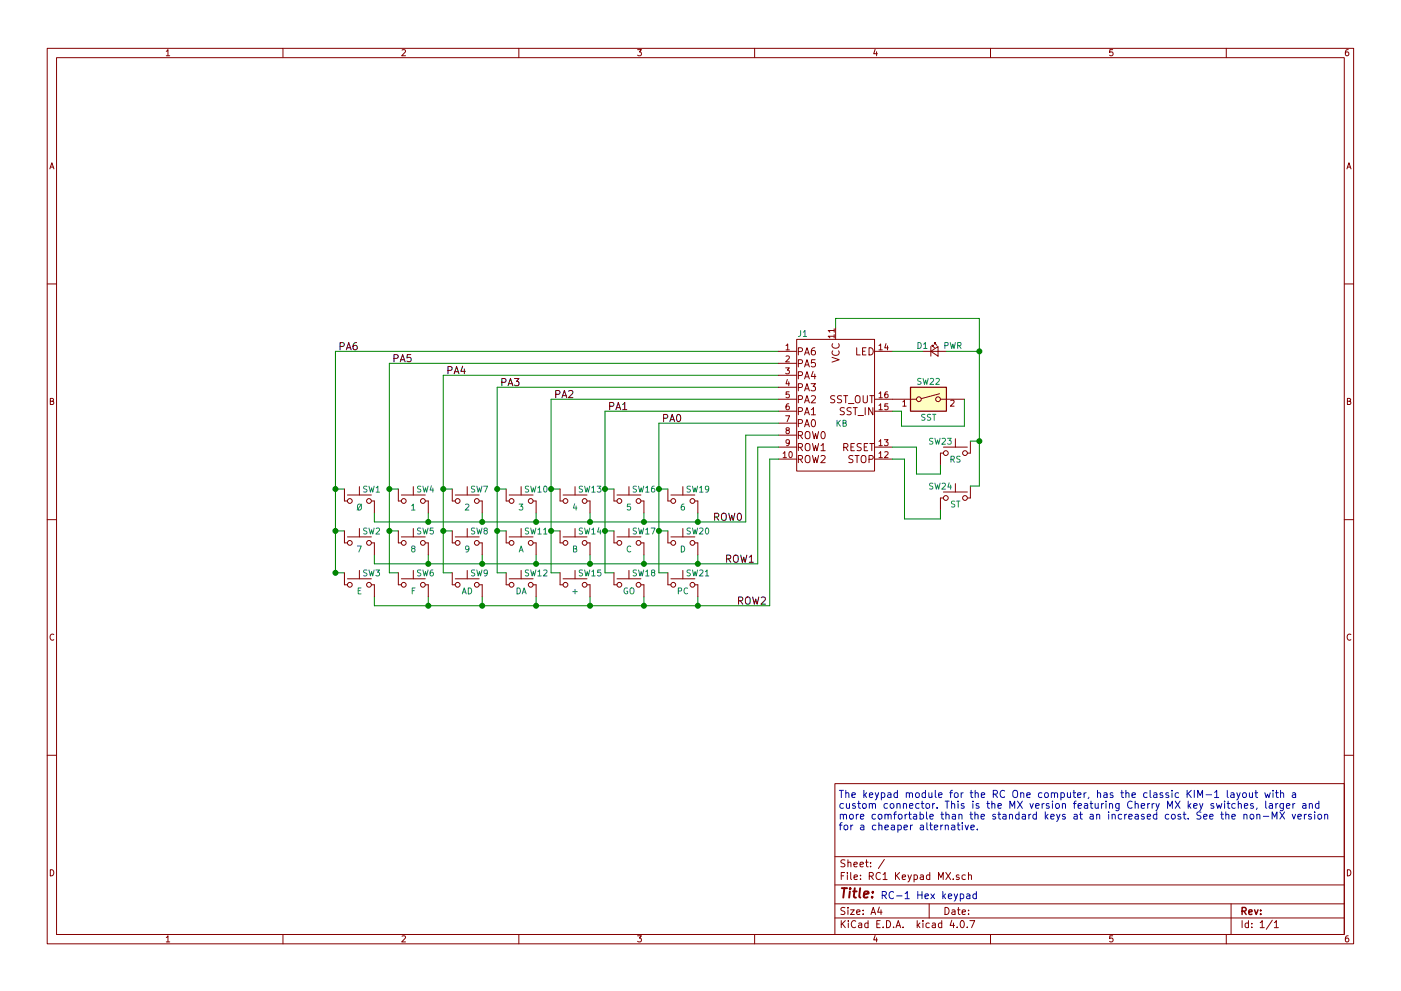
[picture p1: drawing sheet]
EESchema Schematic File Version 2
LIBS:power
LIBS:device
LIBS:switches
LIBS:relays
LIBS:motors
LIBS:transistors
LIBS:conn
LIBS:linear
LIBS:regul
LIBS:74xx
LIBS:cmos4000
LIBS:adc-dac
LIBS:memory
LIBS:xilinx
LIBS:microcontrollers
LIBS:dsp
LIBS:microchip
LIBS:analog_switches
LIBS:motorola
LIBS:texas
LIBS:intel
LIBS:audio
LIBS:interface
LIBS:digital-audio
LIBS:philips
LIBS:display
LIBS:cypress
LIBS:siliconi
LIBS:opto
LIBS:atmel
LIBS:contrib
LIBS:valves
LIBS:sw_keyboard
LIBS:rc1_keypad_port
LIBS:RC1 Keypad MX-cache
EELAYER 25 0
EELAYER END
$Descr A4 11693 8268
encoding utf-8
Sheet 1 1
Title ""
Date ""
Rev ""
Comp ""
Comment1 ""
Comment2 ""
Comment3 ""
Comment4 ""
$EndDescr
$Comp
L SW_Keyboard SW16
U 1 1
P 5250 4175
F 0 "SW16" H 5275 4275 50  0000 L CNN
F 1 "5" H 5250 4125 50  0000 C CNN
F 2 "Button_Switch_Keyboard:SW_Cherry_MX_1.00u_PCB" H 5250 4375 50  0001 C CNN
F 3 "" H 5250 4375 50  0001 C CNN
	1    5250 4175
	1    0    0    -1  
$EndComp
Wire Wire Line
	3125 4275 3125 4350
Wire Wire Line
	2875 4075 2800 4075
Wire Wire Line
	2800 2925 2800 4775
Connection ~ 2800 4075
Wire Wire Line
	2875 4425 2800 4425
Connection ~ 2800 4425
Wire Wire Line
	3125 4625 3125 4700
$Comp
L SW_Keyboard SW10
U 1 1
P 4350 4175
F 0 "SW10" H 4375 4275 50  0000 L CNN
F 1 "3" H 4350 4125 50  0000 C CNN
F 2 "Button_Switch_Keyboard:SW_Cherry_MX_1.00u_PCB" H 4350 4375 50  0001 C CNN
F 3 "" H 4350 4375 50  0001 C CNN
	1    4350 4175
	1    0    0    -1  
$EndComp
Wire Wire Line
	3125 4975 3125 5050
$Comp
L SW_Keyboard SW7
U 1 1
P 3900 4175
F 0 "SW7" H 3925 4275 50  0000 L CNN
F 1 "2" H 3900 4125 50  0000 C CNN
F 2 "Button_Switch_Keyboard:SW_Cherry_MX_1.00u_PCB" H 3900 4375 50  0001 C CNN
F 3 "" H 3900 4375 50  0001 C CNN
	1    3900 4175
	1    0    0    -1  
$EndComp
Wire Wire Line
	2800 4775 2875 4775
Connection ~ 2800 4775
$Comp
L SW_Keyboard SW4
U 1 1
P 3450 4175
F 0 "SW4" H 3475 4275 50  0000 L CNN
F 1 "1" H 3450 4125 50  0000 C CNN
F 2 "Button_Switch_Keyboard:SW_Cherry_MX_1.00u_PCB" H 3450 4375 50  0001 C CNN
F 3 "" H 3450 4375 50  0001 C CNN
	1    3450 4175
	1    0    0    -1  
$EndComp
$Comp
L SW_Keyboard SW12
U 1 1
P 4350 4875
F 0 "SW12" H 4375 4975 50  0000 L CNN
F 1 "DA" H 4350 4825 50  0000 C CNN
F 2 "Button_Switch_Keyboard:SW_Cherry_MX_1.00u_PCB" H 4350 5075 50  0001 C CNN
F 3 "" H 4350 5075 50  0001 C CNN
	1    4350 4875
	1    0    0    -1  
$EndComp
Wire Wire Line
	3575 4275 3575 4350
Wire Wire Line
	3325 4075 3250 4075
Wire Wire Line
	3250 3025 3250 4775
Connection ~ 3250 4075
Wire Wire Line
	3325 4425 3250 4425
Connection ~ 3250 4425
Wire Wire Line
	3575 4625 3575 4700
$Comp
L SW_Keyboard SW3
U 1 1
P 3000 4875
F 0 "SW3" H 3025 4975 50  0000 L CNN
F 1 "E" H 3000 4825 50  0000 C CNN
F 2 "Button_Switch_Keyboard:SW_Cherry_MX_1.00u_PCB" H 3000 5075 50  0001 C CNN
F 3 "" H 3000 5075 50  0001 C CNN
	1    3000 4875
	1    0    0    -1  
$EndComp
Wire Wire Line
	3575 4975 3575 5050
Wire Wire Line
	3250 4775 3325 4775
$Comp
L SW_Keyboard SW6
U 1 1
P 3450 4875
F 0 "SW6" H 3475 4975 50  0000 L CNN
F 1 "F" H 3450 4825 50  0000 C CNN
F 2 "Button_Switch_Keyboard:SW_Cherry_MX_1.00u_PCB" H 3450 5075 50  0001 C CNN
F 3 "" H 3450 5075 50  0001 C CNN
	1    3450 4875
	1    0    0    -1  
$EndComp
Wire Wire Line
	4025 4350 4025 4275
Wire Wire Line
	3775 4075 3700 4075
Wire Wire Line
	3700 3125 3700 4775
Connection ~ 3700 4075
Wire Wire Line
	3775 4425 3700 4425
Connection ~ 3700 4425
Wire Wire Line
	4025 4700 4025 4625
$Comp
L SW_Keyboard SW20
U 1 1
P 5700 4525
F 0 "SW20" H 5725 4625 50  0000 L CNN
F 1 "D" H 5700 4475 50  0000 C CNN
F 2 "Button_Switch_Keyboard:SW_Cherry_MX_1.00u_PCB" H 5700 4725 50  0001 C CNN
F 3 "" H 5700 4725 50  0001 C CNN
	1    5700 4525
	1    0    0    -1  
$EndComp
Wire Wire Line
	4025 5050 4025 4975
Wire Wire Line
	3700 4775 3775 4775
$Comp
L SW_Keyboard SW11
U 1 1
P 4350 4525
F 0 "SW11" H 4375 4625 50  0000 L CNN
F 1 "A" H 4350 4475 50  0000 C CNN
F 2 "Button_Switch_Keyboard:SW_Cherry_MX_1.00u_PCB" H 4350 4725 50  0001 C CNN
F 3 "" H 4350 4725 50  0001 C CNN
	1    4350 4525
	1    0    0    -1  
$EndComp
$Comp
L SW_Keyboard SW19
U 1 1
P 5700 4175
F 0 "SW19" H 5725 4275 50  0000 L CNN
F 1 "6" H 5700 4125 50  0000 C CNN
F 2 "Button_Switch_Keyboard:SW_Cherry_MX_1.00u_PCB" H 5700 4375 50  0001 C CNN
F 3 "" H 5700 4375 50  0001 C CNN
	1    5700 4175
	1    0    0    -1  
$EndComp
$Comp
L SW_Keyboard SW2
U 1 1
P 3000 4525
F 0 "SW2" H 3025 4625 50  0000 L CNN
F 1 "7" H 3000 4475 50  0000 C CNN
F 2 "Button_Switch_Keyboard:SW_Cherry_MX_1.00u_PCB" H 3000 4725 50  0001 C CNN
F 3 "" H 3000 4725 50  0001 C CNN
	1    3000 4525
	1    0    0    -1  
$EndComp
Wire Wire Line
	4475 4350 4475 4275
Wire Wire Line
	4225 4075 4150 4075
Wire Wire Line
	4150 3225 4150 4775
Connection ~ 4150 4075
Wire Wire Line
	4225 4425 4150 4425
Connection ~ 4150 4425
Wire Wire Line
	4475 4700 4475 4625
$Comp
L SW_Keyboard SW5
U 1 1
P 3450 4525
F 0 "SW5" H 3475 4625 50  0000 L CNN
F 1 "8" H 3450 4475 50  0000 C CNN
F 2 "Button_Switch_Keyboard:SW_Cherry_MX_1.00u_PCB" H 3450 4725 50  0001 C CNN
F 3 "" H 3450 4725 50  0001 C CNN
	1    3450 4525
	1    0    0    -1  
$EndComp
Wire Wire Line
	4475 5050 4475 4975
$Comp
L SW_Keyboard SW8
U 1 1
P 3900 4525
F 0 "SW8" H 3925 4625 50  0000 L CNN
F 1 "9" H 3900 4475 50  0000 C CNN
F 2 "Button_Switch_Keyboard:SW_Cherry_MX_1.00u_PCB" H 3900 4725 50  0001 C CNN
F 3 "" H 3900 4725 50  0001 C CNN
	1    3900 4525
	1    0    0    -1  
$EndComp
Wire Wire Line
	4150 4775 4225 4775
$Comp
L SW_Keyboard SW1
U 1 1
P 3000 4175
F 0 "SW1" H 3025 4275 50  0000 L CNN
F 1 "Ø" H 3000 4125 50  0000 C CNN
F 2 "Button_Switch_Keyboard:SW_Cherry_MX_1.00u_PCB" H 3000 4375 50  0001 C CNN
F 3 "" H 3000 4375 50  0001 C CNN
	1    3000 4175
	1    0    0    -1  
$EndComp
$Comp
L SW_Keyboard SW9
U 1 1
P 3900 4875
F 0 "SW9" H 3925 4975 50  0000 L CNN
F 1 "AD" H 3900 4825 50  0000 C CNN
F 2 "Button_Switch_Keyboard:SW_Cherry_MX_1.00u_PCB" H 3900 5075 50  0001 C CNN
F 3 "" H 3900 5075 50  0001 C CNN
	1    3900 4875
	1    0    0    -1  
$EndComp
Wire Wire Line
	4925 4350 4925 4275
Wire Wire Line
	4675 4075 4600 4075
Wire Wire Line
	4600 3325 4600 4775
Connection ~ 4600 4075
Wire Wire Line
	4675 4425 4600 4425
Connection ~ 4600 4425
Wire Wire Line
	4925 4700 4925 4625
$Comp
L SW_Keyboard SW14
U 1 1
P 4800 4525
F 0 "SW14" H 4825 4625 50  0000 L CNN
F 1 "B" H 4800 4475 50  0000 C CNN
F 2 "Button_Switch_Keyboard:SW_Cherry_MX_1.00u_PCB" H 4800 4725 50  0001 C CNN
F 3 "" H 4800 4725 50  0001 C CNN
	1    4800 4525
	1    0    0    -1  
$EndComp
Wire Wire Line
	4925 5050 4925 4975
Wire Wire Line
	4600 4775 4675 4775
$Comp
L SW_Keyboard SW17
U 1 1
P 5250 4525
F 0 "SW17" H 5275 4625 50  0000 L CNN
F 1 "C" H 5250 4475 50  0000 C CNN
F 2 "Button_Switch_Keyboard:SW_Cherry_MX_1.00u_PCB" H 5250 4725 50  0001 C CNN
F 3 "" H 5250 4725 50  0001 C CNN
	1    5250 4525
	1    0    0    -1  
$EndComp
Wire Wire Line
	5375 4350 5375 4275
Wire Wire Line
	5125 4075 5050 4075
Wire Wire Line
	5050 3425 5050 4775
Connection ~ 5050 4075
Wire Wire Line
	5125 4425 5050 4425
Connection ~ 5050 4425
Wire Wire Line
	5375 4700 5375 4625
$Comp
L SW_Keyboard SW15
U 1 1
P 4800 4875
F 0 "SW15" H 4825 4975 50  0000 L CNN
F 1 "+" H 4800 4825 50  0000 C CNN
F 2 "Button_Switch_Keyboard:SW_Cherry_MX_1.00u_PCB" H 4800 5075 50  0001 C CNN
F 3 "" H 4800 5075 50  0001 C CNN
	1    4800 4875
	1    0    0    -1  
$EndComp
Wire Wire Line
	5375 5050 5375 4975
Wire Wire Line
	5050 4775 5125 4775
Wire Wire Line
	5825 4350 5825 4275
Wire Wire Line
	5575 4075 5500 4075
Wire Wire Line
	5500 3525 5500 4775
Connection ~ 5500 4075
Wire Wire Line
	5575 4425 5500 4425
Connection ~ 5500 4425
Wire Wire Line
	5825 4700 5825 4625
$Comp
L SW_Keyboard SW18
U 1 1
P 5250 4875
F 0 "SW18" H 5275 4975 50  0000 L CNN
F 1 "GO" H 5250 4825 50  0000 C CNN
F 2 "Button_Switch_Keyboard:SW_Cherry_MX_1.00u_PCB" H 5250 5075 50  0001 C CNN
F 3 "" H 5250 5075 50  0001 C CNN
	1    5250 4875
	1    0    0    -1  
$EndComp
Wire Wire Line
	5825 5050 5825 4975
Wire Wire Line
	5500 4775 5575 4775
$Comp
L SW_Keyboard SW21
U 1 1
P 5700 4875
F 0 "SW21" H 5725 4975 50  0000 L CNN
F 1 "PC" H 5700 4825 50  0000 C CNN
F 2 "Button_Switch_Keyboard:SW_Cherry_MX_1.00u_PCB" H 5700 5075 50  0001 C CNN
F 3 "" H 5700 5075 50  0001 C CNN
	1    5700 4875
	1    0    0    -1  
$EndComp
Wire Wire Line
	3125 4350 6225 4350
Connection ~ 3575 4350
Connection ~ 4025 4350
Connection ~ 4475 4350
Connection ~ 4925 4350
Connection ~ 5375 4350
Connection ~ 5825 4350
Wire Wire Line
	3125 4700 6325 4700
Connection ~ 3575 4700
Connection ~ 4025 4700
Connection ~ 4475 4700
Connection ~ 4925 4700
Connection ~ 5375 4700
Connection ~ 5825 4700
Wire Wire Line
	3125 5050 6425 5050
Connection ~ 3575 5050
Connection ~ 4025 5050
Connection ~ 4475 5050
Connection ~ 4925 5050
Connection ~ 5375 5050
Connection ~ 5825 5050
$Comp
L SW_Keyboard SW13
U 1 1
P 4800 4175
F 0 "SW13" H 4825 4275 50  0000 L CNN
F 1 "4" H 4800 4125 50  0000 C CNN
F 2 "Button_Switch_Keyboard:SW_Cherry_MX_1.00u_PCB" H 4800 4375 50  0001 C CNN
F 3 "" H 4800 4375 50  0001 C CNN
	1    4800 4175
	1    0    0    -1  
$EndComp
Text Label 6200 4350 2    60   ~ 0
ROW0
Text Label 6300 4700 2    60   ~ 0
ROW1
Text Label 6400 5050 2    60   ~ 0
ROW2
Wire Wire Line
	2800 2925 6500 2925
Wire Wire Line
	3250 3025 6500 3025
Wire Wire Line
	3700 3125 6500 3125
Wire Wire Line
	4150 3225 6500 3225
Text Label 5525 3525 0    60   ~ 0
PA0
Text Label 5075 3425 0    60   ~ 0
PA1
Text Label 4625 3325 0    60   ~ 0
PA2
Text Label 4175 3225 0    60   ~ 0
PA3
Text Label 3725 3125 0    60   ~ 0
PA4
Text Label 3275 3025 0    60   ~ 0
PA5
Wire Wire Line
	4600 3325 6500 3325
Text Label 2825 2925 0    60   ~ 0
PA6
$Comp
L SW_Keyboard SW23
U 1 1
P 7975 3775
F 0 "SW23" H 8000 3875 50  0000 L CNN
F 1 "RS" H 7975 3725 50  0000 C CNN
F 2 "Button_Switch_Keyboard:SW_Cherry_MX_1.00u_PCB" H 7975 3975 50  0001 C CNN
F 3 "" H 7975 3975 50  0001 C CNN
	1    7975 3775
	-1   0    0    -1  
$EndComp
$Comp
L SW_Keyboard SW24
U 1 1
P 7975 4150
F 0 "SW24" H 8000 4250 50  0000 L CNN
F 1 "ST" H 7975 4100 50  0000 C CNN
F 2 "Button_Switch_Keyboard:SW_Cherry_MX_1.00u_PCB" H 7975 4350 50  0001 C CNN
F 3 "" H 7975 4350 50  0001 C CNN
	1    7975 4150
	-1   0    0    -1  
$EndComp
$Comp
L RC1_Keypad_Port J1
U 1 1
P 6975 3175
F 0 "J1" H 6700 3575 50  0000 C CNN
F 1 "KB" H 7025 2825 50  0000 C CNN
F 2 "Pin_Headers:Pin_Header_Straight_2x08_Pitch2.54mm" H 6975 3175 50  0001 C CNN
F 3 "" H 6975 3175 50  0001 C CNN
	1    6975 3175
	1    0    0    -1  
$EndComp
Wire Wire Line
	5050 3425 6500 3425
Wire Wire Line
	5500 3525 6500 3525
$Comp
L LED_Small D1
U 1 1
P 7800 2925
F 0 "D1" H 7650 2975 50  0000 L CNN
F 1 "PWR" H 7875 2975 50  0000 L CNN
F 2 "LEDs:LED_D5.0mm" V 7800 2925 50  0001 C CNN
F 3 "" V 7800 2925 50  0001 C CNN
	1    7800 2925
	1    0    0    -1  
$EndComp
Text Notes 7350 7500 0    60   ~ 0
RC-1 Hex keypad
Text Notes 7000 6925 0    60   ~ 0
The keypad module for the RC One computer, has the classic KIM-1 layout with a\ncustom connector. This is the MX version featuring Cherry MX key switches, larger and\nmore comfortable than the standard keys at an increased cost. See the non-MX version\nfor a cheaper alternative.
Wire Wire Line
	6500 3825 6425 3825
Wire Wire Line
	6425 3825 6425 5050
Wire Wire Line
	6500 3725 6325 3725
Wire Wire Line
	6325 3725 6325 4700
Wire Wire Line
	6500 3625 6225 3625
Wire Wire Line
	6225 3625 6225 4350
Wire Wire Line
	7450 2925 7700 2925
Wire Wire Line
	6975 2650 8175 2650
Wire Wire Line
	7450 3725 7650 3725
Wire Wire Line
	7450 3825 7550 3825
Wire Wire Line
	7550 3825 7550 4325
Wire Wire Line
	8175 2650 8175 4050
Connection ~ 8175 2925
Wire Wire Line
	7900 2925 8175 2925
Wire Wire Line
	7650 3725 7650 3950
Wire Wire Line
	8100 3675 8175 3675
Connection ~ 8175 3675
Wire Wire Line
	7850 3875 7850 3950
Wire Wire Line
	7850 3950 7650 3950
Wire Wire Line
	8175 4050 8100 4050
Wire Wire Line
	7850 4250 7850 4325
Wire Wire Line
	7850 4325 7550 4325
Wire Wire Line
	6975 2650 6975 2725
$Comp
L SW_DIP_x01 SW22
U 1 1
P 7750 3325
F 0 "SW22" H 7750 3475 50  0000 C CNN
F 1 "SST" H 7750 3175 50  0000 C CNN
F 2 "Buttons_Switches_THT:SW_DIP_x1_W7.62mm_Slide" H 7750 3325 50  0001 C CNN
F 3 "" H 7750 3325 50  0001 C CNN
	1    7750 3325
	1    0    0    -1  
$EndComp
Wire Wire Line
	7450 3425 7525 3425
Wire Wire Line
	7525 3425 7525 3550
Wire Wire Line
	7525 3550 8050 3550
Wire Wire Line
	8050 3550 8050 3325
$EndSCHEMATC
